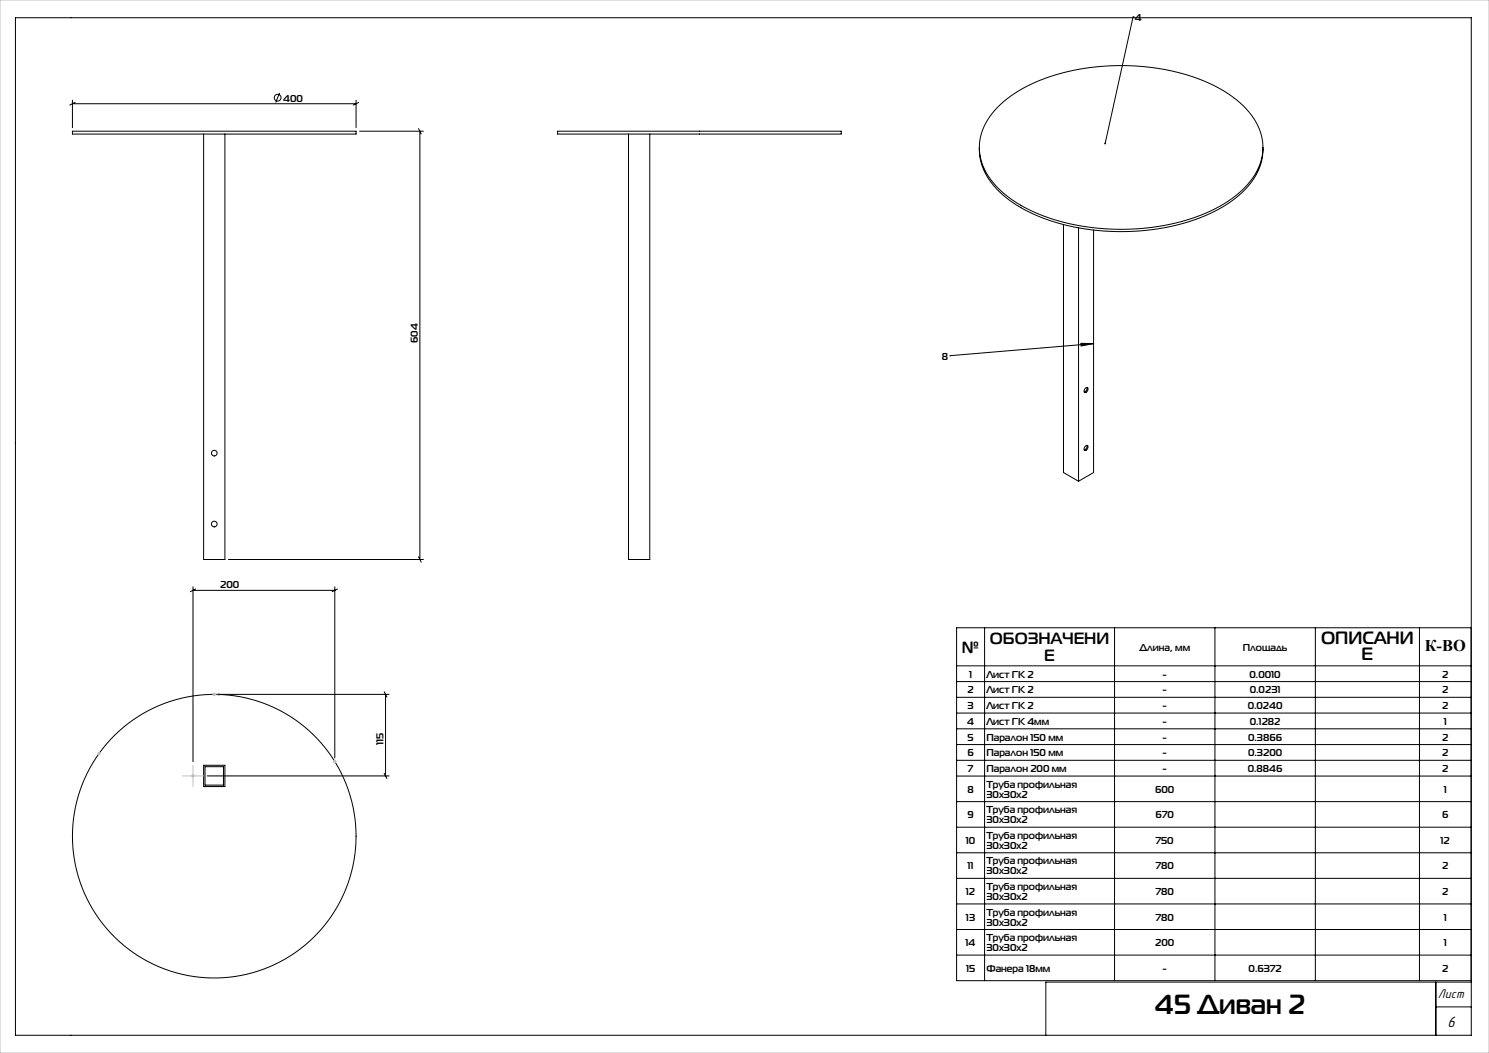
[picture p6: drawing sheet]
<svg xmlns="http://www.w3.org/2000/svg" width="420mm" height="297mm" viewBox="0 0 420 297" stroke-linecap="round" stroke-linejoin="round" font-family="sans-serif">
<g fill="none" stroke="#000" stroke-width=".28">
<path d="M4.4 5h410.6v287h-410.6zM319.6 4.7h.1M319.6 4.7l-7.9 35.8M20.4 37h80v.8h-80zM20.4 28.3v7.7M20.4 29.3h80M21.2 28.9l-1.5 .7M57.4 37.8v120h6v-120M78.9 26.2l-1.1 2.7M100.4 28.3v7.7M101.2 28.9l-1.5 .7M101.4 37h18"/>
<path d="M118.1 36.2l.7 1.6M118.4 37v120.8M157.3 37h80v.8h-80zM177.3 37.8v120h6v-120M281.4 30.3a42.9 42.9 0 0 1 22.9-10.7 63.3 63.3 0 0 1 39 5 24.4 24.4 0 0 1 12.2 12.4 15 15 0 0 1-4.4 15.9 42.9 42.9 0 0 1-22.9 10.7 63.3 63.3 0 0 1-39-5 24.4 24.4 0 0 1-12.2-12.4 15 15 0 0 1 4.4-15.9zM276.2 41.6a17.3 17.3 0 0 0 7.4 14 50.7 50.7 0 0 0 28 9.6 59.4 59.4 0 0 0 33.5-7 22 22 0 0 0 10.8-12.8l.3-3.8M300 63.3v70l4.2 2.4M304.2 64.3v71.4M308.5 64.9v68.4l-4.3 2.4M304.9 96.8l3.6 .1-3.5 .7zM308.5 96.9l-40.5 3.4M268 100.3h.1"/>
<path d="M306.1 109.6a.48 .48 0 0 1 .8-.2 .48 .48 0 0 1-.1 .8 .52 .52 0 0 1-.4 .5 .52 .52 0 0 1-.6-.3zM306.6 109.3a1.09 1.09 0 0 1-.8 1.3M306.1 125.9a.48 .48 0 0 1 .8-.2 .48 .48 0 0 1-.1 .8 .52 .52 0 0 1-.4 .6 .52 .52 0 0 1-.6-.4zM306.6 125.6a1.09 1.09 0 0 1-.8 1.3M64.4 157.8h55M118.1 157l.7 1.6M54.4 165.5v49.3M54.4 166.5h40M55.2 166.1l-1.5 .8M94.4 165.5v48.3M95.2 166.1l-1.5 .8M269.8 177.1h145.1v99.5h-145.1z"/>
<path d="M277.7 177.1v99.5M314.4 177.1v99.5M342.7 177.1v99.5M371 177.1v99.5M400.4 177.1v99.5M61.4 195.8h48.3M108.4 195.1l.7 1.5M108.7 195.8v23M269.8 187.8h145.1M269.8 192.2h145.1M269.8 196.7h145.1M57.4 215.8h6v6h-6z"/>
<path d="M57.8 216.2h5.2v5.2h-5.2zM58.4 218.8h51.3M108.4 218.1l.7 1.5M269.8 201.1h145.1M269.8 205.6h145.1M269.8 210h145.1M269.8 214.4h145.1M269.8 218.9h145.1M269.8 226.1h145.1M269.8 233.3h145.1M269.8 240.5h145.1M269.8 247.7h145.1"/>
<path d="M269.8 255h145.1M269.8 262.2h145.1M269.8 269.4h145.1M405 277v15M415 277h-120v15M405 284h10"/>
<circle cx="78.3" cy="27.6" r=".95"/>
<circle cx="60.4" cy="127.8" r=".8"/>
<circle cx="60.4" cy="147.8" r=".8"/>
<circle cx="60.4" cy="235.8" r="40"/>
</g>
<g fill="none" stroke="#c0c0c0" stroke-width=".28">
<path d="M0 0h420v297h-420zM59.9 195.8h1M60.1 195.5l.7 .7M60.4 195.3v1M60.8 195.5l-.7 .7M61.2 195.9h1M61.3 195.5l.7 .7M61.7 195.4v1M62 195.5l-.7 .7M27.4 212.5h1M27.6 212.2l.7 .7M27.9 212v1"/>
<path d="M28.3 212.2l-.7 .7M51.4 218.8h6M54.1 218.5l.7 .7M54.4 215.8v6M54.8 218.5l-.7 .7M93.9 214.8h1M94.1 214.4l.7 .7M94.4 214.3v1M94.8 214.4l-.7 .7"/>
</g>
<path d="M311.5 40.3l.1 .4 .1-.2v.2l.2-.1-.1-.3zM304.9 96.8l3.6 .1-3.5 .7z" fill="#000"/>
<text font-size="7.8" x="325.8" y="285.9">45 Диван 2</text>
<g font-size="5">
<text x="372.6" y="181.7">ОПИСАНИ</text>
<text x="384.1" y="186.2">Е</text>
</g>
<g font-size="4.6">
<text x="271.3" y="184">№</text>
<text x="279.2" y="181.8">ОБОЗНАЧЕНИ</text>
<text x="401.9" y="183.6">К-ВО</text>
<text x="294.6" y="186.3">Е</text>
</g>
<text font-size="4.4" x="408.3" y="289.8">6</text>
<text font-size="3.7" x="405.6" y="281.4">Лист</text>
<g font-size="2.8">
<text x="320.1" y="5.9">4</text>
<text x="79.9" y="28.7">400</text>
<text x="117.9" y="96.8" transform="rotate(-90 117.9 96.8)">604</text>
<text x="265.7" y="101.4">8</text>
<text x="62.1" y="166">200</text>
<text x="321.4" y="183.5">Длина, мм</text>
<text x="350.6" y="183.5">Площадь</text>
<text x="273.4" y="191.1">1</text>
<text x="278.2" y="191.1">Лист ГК 2</text>
<text x="327.9" y="191.1">-</text>
<text x="352.5" y="191.1">0.0010</text>
<text x="406.8" y="191.1">2</text>
<text x="272.9" y="195.5">2</text>
<text x="278.2" y="195.5">Лист ГК 2</text>
<text x="327.9" y="195.5">-</text>
<text x="352.5" y="195.5">0.0231</text>
<text x="406.8" y="195.5">2</text>
<text x="272.9" y="200">3</text>
<text x="278.2" y="200">Лист ГК 2</text>
<text x="327.9" y="200">-</text>
<text x="351.9" y="200">0.0240</text>
<text x="406.8" y="200">2</text>
<text x="272.8" y="204.4">4</text>
<text x="272.9" y="208.9">5</text>
<text x="278.2" y="204.4">Лист ГК 4мм</text>
<text x="278.2" y="208.9">Паралон 150 мм</text>
<text x="327.9" y="204.4">-</text>
<text x="327.9" y="208.9">-</text>
<text x="352" y="208.9">0.3866</text>
<text x="352.5" y="204.4">0.1282</text>
<text x="406.8" y="208.9">2</text>
<text x="407.2" y="204.4">1</text>
<text x="108.2" y="210.2" transform="rotate(-90 108.2 210.2)">115</text>
<text x="272.9" y="213.3">6</text>
<text x="278.2" y="213.3">Паралон 150 мм</text>
<text x="327.9" y="213.3">-</text>
<text x="352" y="213.3">0.3200</text>
<text x="406.8" y="213.3">2</text>
<text x="273" y="217.7">7</text>
<text x="278.2" y="217.7">Паралон 200 мм</text>
<text x="327.9" y="217.7">-</text>
<text x="351.9" y="217.7">0.8846</text>
<text x="406.8" y="217.7">2</text>
<text x="272.9" y="223.6">8</text>
<text x="278.2" y="222.2">Труба профильная</text>
<text x="278.2" y="225">30х30х2</text>
<text x="325.8" y="223.6">600</text>
<text x="407.2" y="223.6">1</text>
<text x="272.9" y="230.8">9</text>
<text x="278.2" y="229.4">Труба профильная</text>
<text x="278.2" y="232.2">30х30х2</text>
<text x="326" y="230.8">670</text>
<text x="406.8" y="230.8">6</text>
<text x="272.4" y="238">10</text>
<text x="278.2" y="236.6">Труба профильная</text>
<text x="278.2" y="239.4">30х30х2</text>
<text x="326" y="238">750</text>
<text x="406.4" y="238">12</text>
<text x="272.9" y="245.2">11</text>
<text x="278.2" y="243.8">Труба профильная</text>
<text x="326" y="245.2">780</text>
<text x="406.8" y="245.2">2</text>
<text x="278.2" y="246.6">30х30х2</text>
<text x="278.2" y="251">Труба профильная</text>
<text x="272.5" y="252.4">12</text>
<text x="278.2" y="253.8">30х30х2</text>
<text x="326" y="252.4">780</text>
<text x="406.8" y="252.4">2</text>
<text x="272.5" y="259.6">13</text>
<text x="278.2" y="258.2">Труба профильная</text>
<text x="278.2" y="261.1">30х30х2</text>
<text x="326" y="259.6">780</text>
<text x="407.2" y="259.6">1</text>
<text x="272.4" y="266.9">14</text>
<text x="278.2" y="265.4">Труба профильная</text>
<text x="278.2" y="268.3">30х30х2</text>
<text x="325.8" y="266.9">200</text>
<text x="407.2" y="266.9">1</text>
<text x="272.5" y="274.1">15</text>
<text x="278.2" y="274.1">Фанера 18мм</text>
<text x="327.9" y="274.1">-</text>
<text x="352.2" y="274.1">0.6372</text>
<text x="406.8" y="274.1">2</text>
</g>
</svg>
